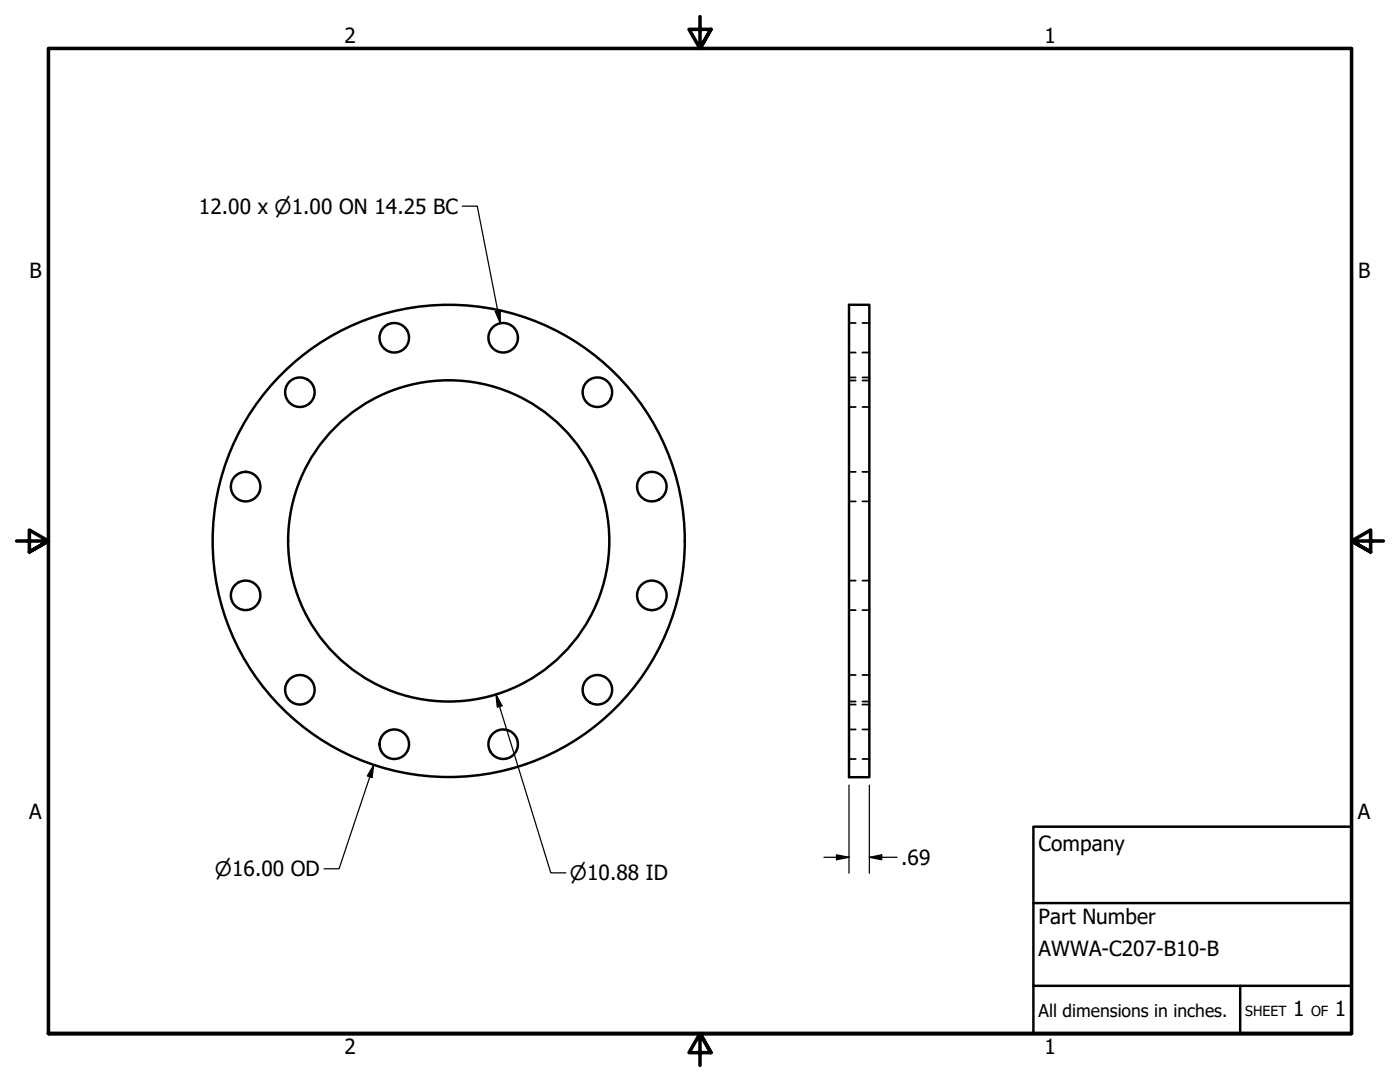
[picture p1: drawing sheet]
<svg xmlns="http://www.w3.org/2000/svg" width="279mm" height="216mm" viewBox="0 0 279 216" stroke-linecap="round" stroke-linejoin="round" font-family="sans-serif">
<!-- layer: Visible (ANSI) -->
<g fill="none" stroke="#000" stroke-width=".49">
<path d="M169.4 60.8h4.1v94.3h-4.1z"/>
<circle cx="59.8" cy="78.3" r="2.95"/>
<circle cx="78.7" cy="67.4" r="2.95"/>
<circle cx="100.4" cy="67.4" r="2.95"/>
<circle cx="119.2" cy="78.3" r="2.95"/>
<circle cx="49" cy="97.1" r="2.95"/>
<circle cx="130.1" cy="97.1" r="2.95"/>
<circle cx="49" cy="118.8" r="2.95"/>
<circle cx="89.5" cy="107.9" r="47.1"/>
<circle cx="89.6" cy="107.9" r="32.1"/>
<circle cx="130.1" cy="118.8" r="2.95"/>
<circle cx="59.8" cy="137.6" r="2.95"/>
<circle cx="119.2" cy="137.6" r="2.95"/>
<circle cx="78.7" cy="148.5" r="2.95"/>
<circle cx="100.4" cy="148.5" r="2.95"/>
</g>
<!-- layer: Hidden (ANSI) -->
<g fill="none" stroke="#000" stroke-width=".35">
<path d="M169.4 75.9h1.4M169.4 75.3h1.4M169.4 70.3h1.4M169.4 64.5h1.4M172.1 75.9h1.4M172.1 75.3h1.4M172.1 70.3h1.4M172.1 64.5h1.4M169.4 81.2h1.4M169.4 94.2h1.4M172.1 81.2h1.4M172.1 94.2h1.4"/>
<path d="M169.4 100h1.4M169.4 115.9h1.4M172.1 100h1.4M172.1 115.9h1.4M169.4 140h1.4M169.4 121.7h1.4M169.4 134.7h1.4M172.1 140h1.4M172.1 121.7h1.4M172.1 134.7h1.4M169.4 140.6h1.4M169.4 151.4h1.4"/>
<path d="M169.4 145.6h1.4M172.1 140.6h1.4M172.1 151.4h1.4M172.1 145.6h1.4"/>
</g>
<!-- layer: Border (ANSI) -->
<path d="M139.7 3.3v6.4l-2.2-3.8h4.4l-2.2 3.8 2.2-3.8M3.3 107.9h6.4l-3.8-2.1v4.3l3.8-2.2-3.8 2.2M276.1 107.9h-6.4l3.8-2.1v4.3l-3.8-2.2 3.8 2.2M9.7 206.2v-196.5h260v196.5h-260h260M141.9 210l-2.2-3.8 2.2 3.8h-4.4l2.2-3.8v6.4" fill="none" stroke="#000" stroke-width=".71"/>
<!-- layer: Title (ANSI) -->
<path d="M206.2 165h63.5v41.2h-63.5zM206.2 196.7h63.5M206.2 180.2h63.5M247.5 196.7v9.5" fill="none" stroke="#000" stroke-width=".49"/>
<!-- layer: Dimension (ANSI) -->
<path d="M92.3 41.1h2.9l4.6 23.4M98.8 62.2l1-.2v2.5zM99 138.6l1.2 2.2-1 .3zM99 138.6l10.9 35.6h3M74.6 152.6l-.3 2.6-1-.4zM74.6 152.6l-6.9 20.8h-3M169.4 156.7v17.5M173.5 156.7v17.5M164.4 171.1h5M166.9 170.6l2.5 .5-2.5 .5zM173.5 171.1l2.5-.5v1zM173.5 171.1h5.5" fill="none" stroke="#000" stroke-width=".25"/>
<g fill="#000">
<path d="M98.8 62.2l1-.2v2.5z" fill-rule="evenodd"/>
<path d="M74.6 152.6l-.3 2.6-1-.4z" fill-rule="evenodd"/>
<path d="M99 138.6l1.2 2.2-1 .3z" fill-rule="evenodd"/>
<path d="M166.9 170.6l2.5 .5-2.5 .5z" fill-rule="evenodd"/>
<path d="M173.5 171.1l2.5-.5v1z" fill-rule="evenodd"/>
</g>
<g font-size="4.2">
<text x="68.7" y="8.6">2</text>
<text x="208.4" y="8.6">1</text>
<text x="39.7" y="42.6">12.00 x ⌀1.00 ON 14.25 BC</text>
<text x="5.9" y="55.5">B</text>
<text x="271" y="55.5">B</text>
<text x="5.8" y="163.4">A</text>
<text x="271" y="163.4">A</text>
<text x="179.8" y="172.6">.69</text>
<text x="207.3" y="169.8">Company</text>
<text x="207.3" y="184.4">Part Number</text>
<text x="207.3" y="190.7">AWWA-C207-B10-B</text>
<text x="258.1" y="202.8">1</text>
<text x="266.4" y="202.8">1</text>
<text x="68.7" y="210.3">2</text>
<text x="208.4" y="210.3">1</text>
</g>
<g font-size="4">
<text x="42.9" y="174.8">⌀16.00 OD</text>
<text x="113.7" y="175.6">⌀10.88 ID</text>
</g>
<text font-size="3.5" x="207.3" y="202.9">All dimensions in inches.</text>
<g font-size="2.8">
<text x="248.5" y="202.8">SHEET</text>
<text x="261.7" y="202.8">OF</text>
</g>
</svg>
